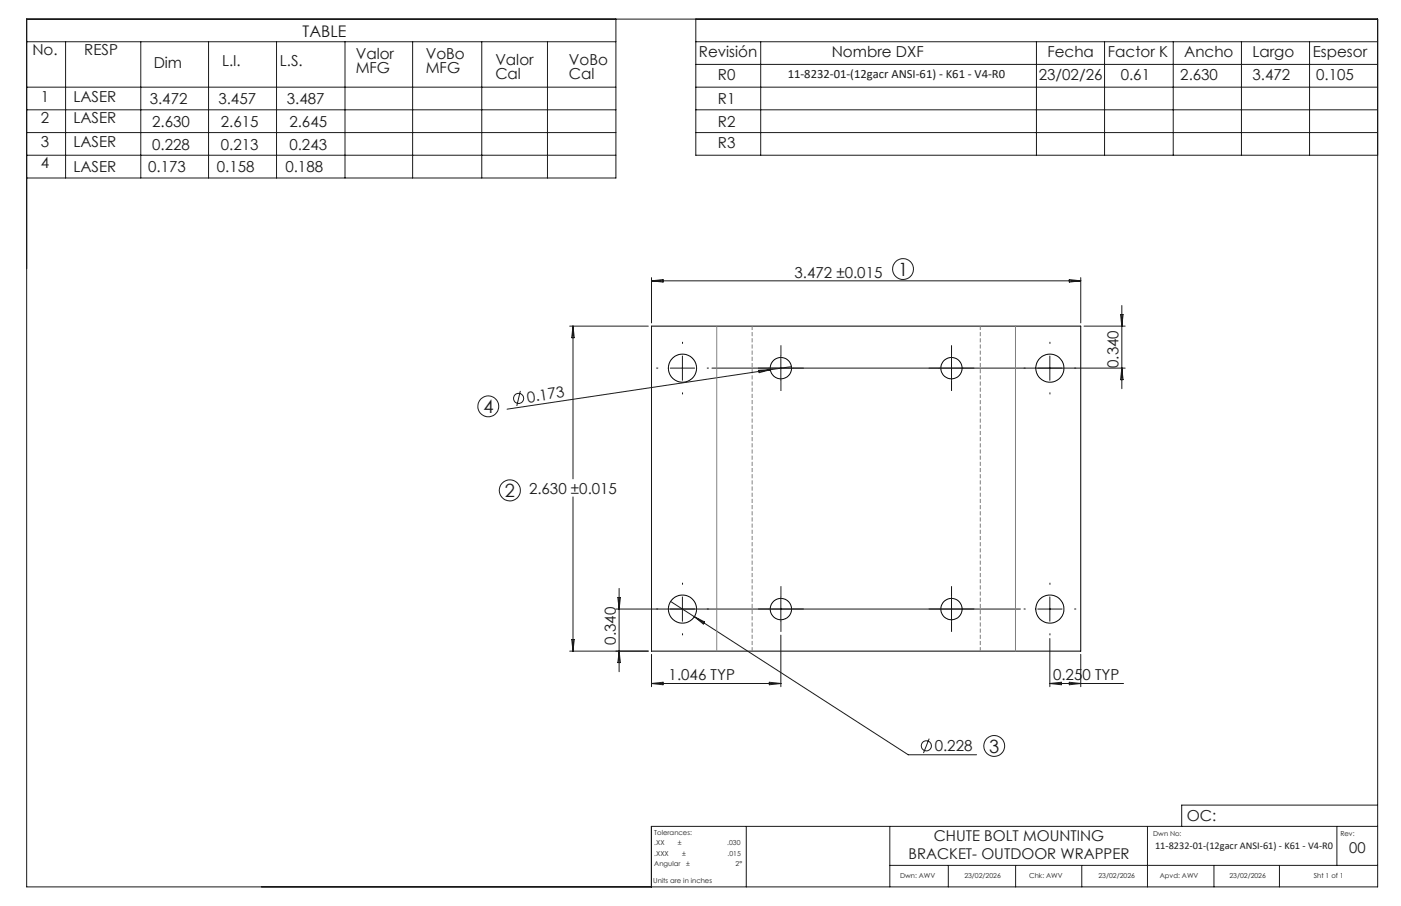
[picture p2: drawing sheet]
<svg xmlns="http://www.w3.org/2000/svg" width="432mm" height="279mm" viewBox="0 0 432 279" stroke-linecap="round" stroke-linejoin="round" font-family="sans-serif">
<g fill="none" stroke="#000" stroke-width=".31">
<path d="M200.8 100.6h132.3v100.2h-132.3z"/>
<circle cx="210.3" cy="113.5" r="4.3"/>
<circle cx="240.7" cy="113.5" r="3.3"/>
<circle cx="293.3" cy="113.5" r="3.3"/>
<circle cx="323.6" cy="113.5" r="4.3"/>
<circle cx="210.3" cy="187.8" r="4.3"/>
<circle cx="240.7" cy="187.8" r="3.3"/>
<circle cx="293.3" cy="187.8" r="3.3"/>
<circle cx="323.6" cy="187.8" r="4.3"/>
</g>
<g fill="none" stroke="#191924" stroke-width=".31">
<path d="M8.2 5.9h416.4v267.6h-416.4zM8.2 12.9h181.6M20.2 12.9v42M43.4 12.9v42M64.3 12.9v42M85.2 12.9v42M106.3 12.9v42M127.2 12.9v42M148.5 12.9v42M168.7 12.9v42M189.8 5.9v49h-181.6M214.5 12.9h210.1"/>
<path d="M214.5 5.9v42h210.1M214.5 19.9h210.1M234.5 12.9v35M319.4 12.9v35M340.4 12.9v35M361.6 12.9v35M382.6 12.9v35M403.6 12.9v35M8.2 26.9h181.6M8.2 33.9h181.6M214.5 26.9h210.1M214.5 33.9h210.1"/>
<path d="M8.2 40.9h181.6M8.2 47.9h181.6M214.5 40.9h210.1M200.8 85.6v14M200.8 86.6l3.6-.4v.8zM200.8 86.6h132.3M329.6 86.2l3.5 .4-3.5 .4zM333.1 85.6v14M345.4 97h.7l-.3 3.6zM345.8 94.2v25.7M175.6 100.6h24.2M176.6 100.6v47.1"/>
<path d="M176.6 100.6l.4 3.5h-.8zM206.6 113.5h7.5M210.3 109.8v7.5M219.4 113.5h127.4M233.8 114.2l3.6-.2-3.4 .9zM237.4 114l-81.1 12.2M240.7 109.8v7.5M243.9 113.1l-6.5 .9M293.3 109.8v7.5M323.6 109.8v7.5M334.1 100.6h12.7M345.8 113.5l.3 3.6h-.7z"/>
<path d="M160.4 120.5l-1.1 4.7M176.6 153.2v47.6M176.2 197.2h.8l-.4 3.6zM189.8 187.8h124.7M190.4 184.3h.8l-.4 3.5zM190.8 181.5v25.7M206.7 185.5l7.3 4.7M210.3 184.1v7.5M214 190.2l65.9 42.6h21.1M214 190.2l3.2 1.6-.4 .6zM240.7 184.1v7.5M240.7 195.9v15.9"/>
<path d="M293.3 184.1v7.5M319.8 187.8h7.5M323.6 184.1v7.5M323.6 196.9v14.9M175.6 200.8h24.2M190.8 200.8l.4 3.5h-.8zM200.8 210.8h39.9M200.8 201.8v10M200.8 210.8l3.6-.4v.8zM237.1 210.4l3.6 .4-3.6 .4zM323.6 210.8h22.7M323.6 210.8l3.5-.4v.8z"/>
<path d="M329.6 210.4l3.5 .4-3.5 .4zM333.1 201.8v10M286.4 227.8l-1.8 4.4M230 254.8v18.7M274.2 254.8v18.7M353.7 254.8v18.7M412 254.8v12.1M424.6 254.8h-223.8v18.7M424.6 248.3h-60.4v6.5M274.2 266.9h150.4M292.3 266.9v6.6M313 266.9v6.6"/>
<path d="M333.4 266.9v6.6M374.2 266.9v6.6M394.3 266.9v6.6"/>
<circle cx="278.3" cy="83" r="3.2"/>
<circle cx="150.5" cy="125.3" r="3.2"/>
<circle cx="159.8" cy="122.9" r="1.54"/>
<circle cx="157.1" cy="151.2" r="3.2"/>
<circle cx="285.5" cy="230" r="1.55"/>
<circle cx="306.4" cy="230.1" r="3.2"/>
</g>
<g fill="none" stroke="#191924" stroke-width=".31" stroke-dasharray="15.2 1.3 1.3 1.3" stroke-linecap="butt">
<path d="M202.9 113.5h-.6M210.4 106v-.6M217.9 113.5h.6M236.9 113.5h-3.3M240.7 109.8v-3.3M240.7 117.3v3.3M244.4 113.5h3.3M289.5 113.5h-3.3M293.3 109.8v-3.3M293.3 117.3v3.3M297 113.5h3.3M316.1 113.5h-.6"/>
<path d="M323.6 106v-.6M331.1 113.5h.6M210.4 121v.6M323.6 121v.6M202.9 187.8h-.6M210.4 180.3v-.6M210.4 195.3v.6M217.9 187.8h.6M236.9 187.8h-3.3M240.7 184.1v-3.3M240.7 191.6v3.3M244.4 187.8h3.3"/>
<path d="M289.5 187.8h-3.3M293.3 184.1v-3.3M293.3 191.6v3.3M297 187.8h3.3M316.1 187.8h-.6M323.6 180.3v-.6M323.6 195.3v.6M331.1 187.8h.6"/>
</g>
<path d="M302.1 100.6v100.2M231.8 200.8v-100.2" fill="none" stroke="#808080" stroke-width=".31" stroke-dasharray="1.3 .6" stroke-dashoffset=".1" stroke-linecap="butt"/>
<path d="M220.9 100.6v100.2M313 100.6v100.2" fill="none" stroke="#808080" stroke-width=".31"/>
<g font-size="5.6" fill="#191924">
<text x="276.8" y="85">1</text>
<text x="149" y="127.3">4</text>
<text x="155.6" y="153.2">2</text>
<text x="304.9" y="232.1">3</text>
</g>
<text font-size="4.9" fill="#191924" x="93.3" y="11.4">TABLE</text>
<g font-size="4.7" fill="#191924">
<text x="10" y="17">No.</text>
<text x="26" y="17">RESP</text>
<text x="215.4" y="17.6">Revisión</text>
<text x="256.3" y="17.6">Nombre DXF</text>
<text x="322.8" y="17.5">Fecha</text>
<text x="341.5" y="17.5">Factor K</text>
<text x="365" y="17.5">Ancho</text>
<text x="386" y="17.5">Largo</text>
<text x="404.6" y="17.5">Espesor</text>
<text x="47.4" y="20.9">Dim</text>
<text x="68.4" y="20.4">L.I.</text>
<text x="86.3" y="20.4">L.S.</text>
<text x="109.6" y="18.1">Valor</text>
<text x="109.6" y="22.6">MFG</text>
<text x="131.2" y="18.1">VoBo</text>
<text x="131.2" y="22.6">MFG</text>
<text x="152.7" y="20">Valor</text>
<text x="175.3" y="20">VoBo</text>
<text x="152.7" y="24.5">Cal</text>
<text x="175.3" y="24.5">Cal</text>
<text x="221.3" y="24.6">R0</text>
<text x="320.2" y="24.7">23/02/26</text>
<text x="345.4" y="24.7">0.61</text>
<text x="363.8" y="24.7">2.630</text>
<text x="386" y="24.7">3.472</text>
<text x="405.7" y="24.7">0.105</text>
<text x="12.6" y="31.3">1</text>
<text x="22.6" y="31.3">LASER</text>
<text x="46.1" y="32">3.472</text>
<text x="67.3" y="32">3.457</text>
<text x="88.4" y="32">3.487</text>
<text x="221.3" y="32.1">R1</text>
<text x="12.6" y="38">2</text>
<text x="22.6" y="38">LASER</text>
<text x="46.9" y="39.2">2.630</text>
<text x="68.1" y="39.2">2.615</text>
<text x="89.2" y="39.2">2.645</text>
<text x="221.3" y="39.1">R2</text>
<text x="12.6" y="45.4">3</text>
<text x="22.6" y="45.4">LASER</text>
<text x="46.9" y="46.1">0.228</text>
<text x="68.1" y="46.1">0.213</text>
<text x="89.2" y="46.1">0.243</text>
<text x="221.3" y="45.8">R3</text>
<text x="12.6" y="51.9">4</text>
<text x="22.6" y="53.2">LASER</text>
<text x="45.7" y="53.2">0.173</text>
<text x="66.8" y="53.2">0.158</text>
<text x="88" y="53.2">0.188</text>
<text x="244.9" y="85.6">3.472 ±0.015</text>
<text x="344.8" y="113.5" transform="rotate(-90 344.8 113.5)">0.340</text>
<text x="162.6" y="124.2" transform="rotate(-9 162.6 124.2)">0.173</text>
<text x="163" y="152.2">2.630 ±0.015</text>
<text x="189.8" y="198.8" transform="rotate(-90 189.8 198.8)">0.340</text>
<text x="206.1" y="209.8">1.046 TYP</text>
<text x="324.6" y="209.8">0.250 TYP</text>
<text x="288.1" y="231.7">0.228</text>
<text x="365.8" y="253.1">OC:</text>
</g>
<g font-size="4.6" fill="#191924">
<text x="287.8" y="259.4">CHUTE BOLT MOUNTING</text>
<text x="415.9" y="263">00</text>
<text x="280" y="265">BRACKET- OUTDOOR WRAPPER</text>
</g>
<text font-size="3.9" fill="#191924" x="242.8" y="24">11-8232-01-(12gacr ANSI-61) - K61 - V4-R0</text>
<text font-size="3.2" fill="#191924" x="356" y="261.8">11-8232-01-(12gacr ANSI-61) - K61 - V4-R0</text>
<g font-size="2.1" fill="#191924">
<text x="201.7" y="257.6">Tolerances:</text>
<text x="355.4" y="257.8">Dwn No:</text>
<text x="413.1" y="257.8">Rev:</text>
<text x="201.7" y="260.7">.XX</text>
<text x="201.7" y="263.9">.XXX</text>
<text x="208.9" y="260.7">±</text>
<text x="210.2" y="263.9">±</text>
<text x="224.1" y="260.7">.030</text>
<text x="224.3" y="263.9">.015</text>
<text x="201.7" y="267">Angular</text>
<text x="211.5" y="267">±</text>
<text x="226.7" y="267">2°</text>
<text x="201.3" y="272.3">Units are in inches</text>
<text x="277.4" y="270.7">Dwn: AWV</text>
<text x="297.2" y="270.7">23/02/2026</text>
<text x="317.2" y="270.7">Chk: AWV</text>
<text x="338.6" y="270.7">23/02/2026</text>
<text x="357.5" y="270.7">Apvd: AWV</text>
<text x="378.9" y="270.7">23/02/2026</text>
<text x="404.9" y="270.7">Sht 1 of 1</text>
</g>
</svg>
